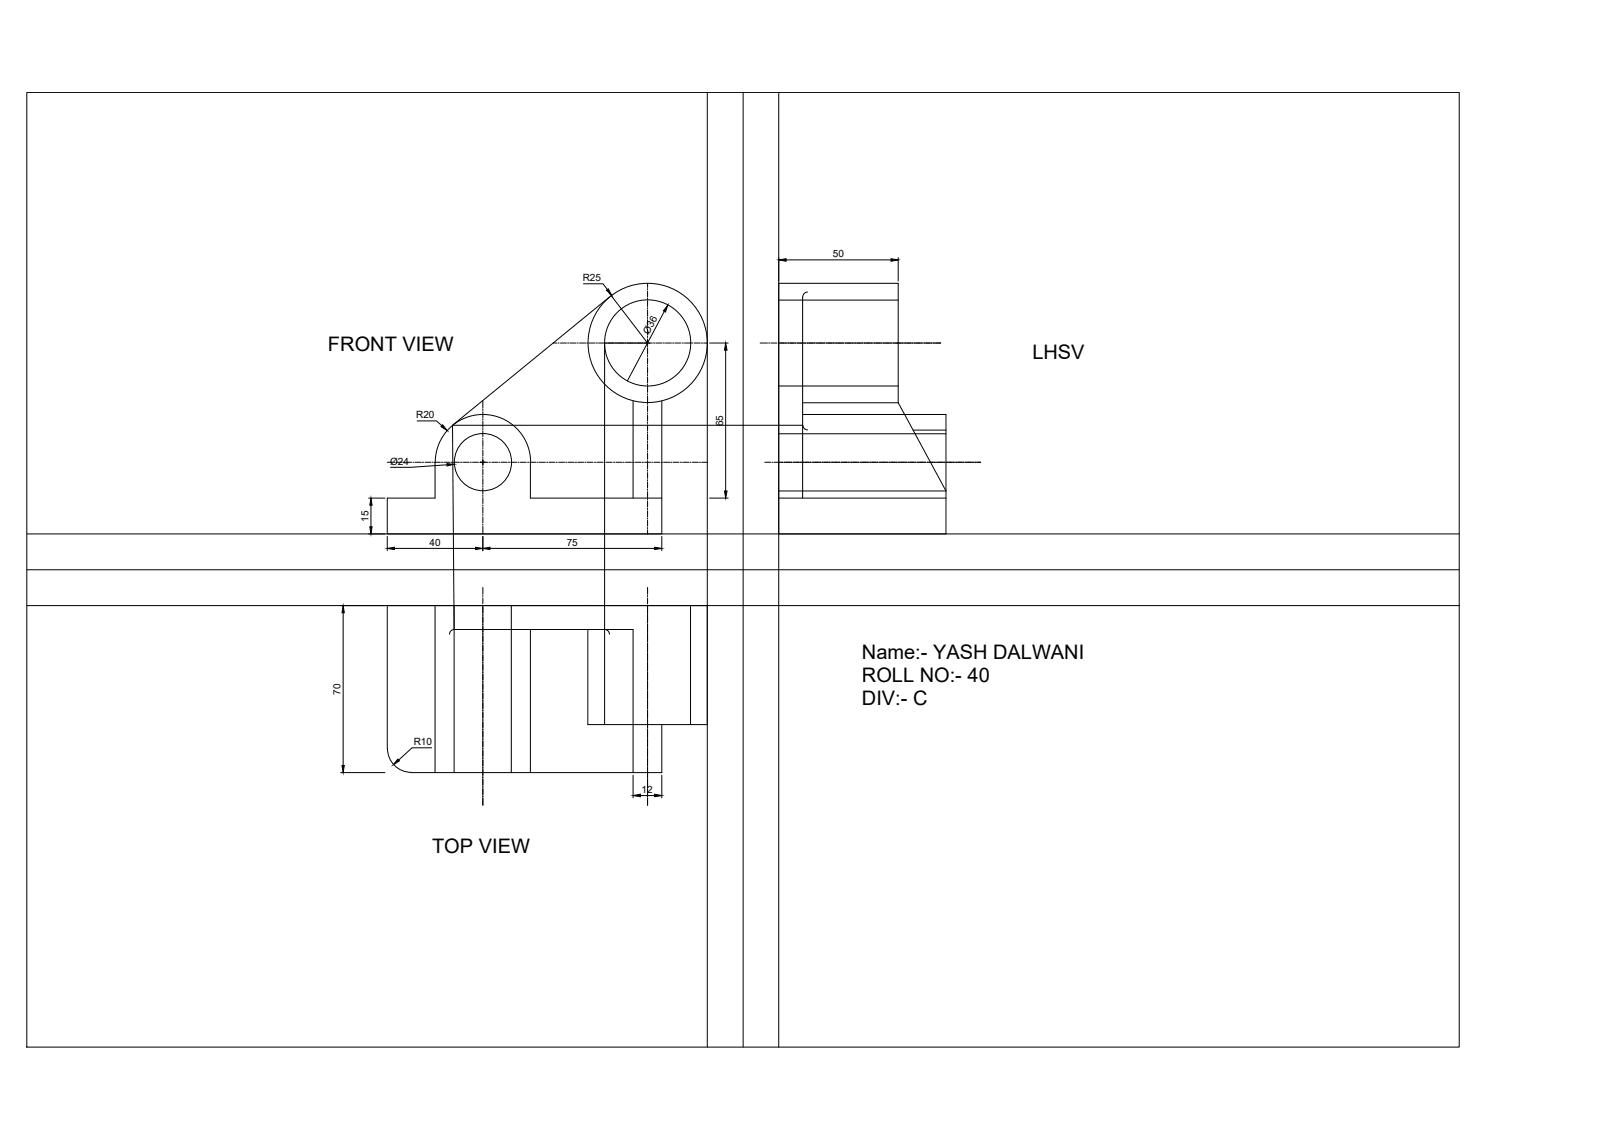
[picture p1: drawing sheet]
<svg xmlns="http://www.w3.org/2000/svg" width="297mm" height="210mm" viewBox="0 0 297 210" stroke-linecap="round" stroke-linejoin="round" font-family="sans-serif">
<!-- layer: 0 -->
<g fill="none" stroke="#000" stroke-width=".18">
<path d="M4.9 17h264v176h-264zM136.9 17v176M112.3 54.7l-28.9 23.7M147.9 54.7v23.7a.87 .87 0 0 0 .9 .8M148.8 53.8a.87 .87 0 0 0-.9 .9M116.7 73.9v17.9M121.9 73.9v24.5h-50.5v-6.6h8.8v-6.6M147.9 74.2h17.6M165.5 74.2v-22h-22v46.2h30.8v-22h-26.4M165.5 74.2l1.2 2.2M80.2 85.2a8.8 8.8 0 0 1 8.8-8.8 8.8 8.8 0 0 1 8.8 8.8l-.1 6.6h24.2M143.5 91.8h30.8"/>
<path d="M4.9 105h264M80.2 111.6v30.8M83.7 116h27.7M83.7 116a.87 .87 0 0 0-.9 .9M97.7 116v26.4M108.3 116v17.5h22v-21.9h-58.9v26.4M108.3 111.6h.1M111.4 116a.87 .87 0 0 1 .9 .9M71.4 138a4.4 4.4 0 0 0 4.4 4.3M116.7 133.5v8.9M121.9 133.5v8.9h-46.1"/>
<circle cx="119.3" cy="63.2" r="11"/>
<circle cx="119.3" cy="63.2" r="7.9"/>
<circle cx="89" cy="85.2" r="5.3"/>
</g>
<!-- layer: Construction -->
<path d="M130.3 17v176M143.5 17v176M111.4 63.2v48.4M147.9 78.4h-64.5l.3 37.6M168.3 79.3h6M4.9 98.4h264M4.9 111.6h264" fill="none" stroke="#000" stroke-width=".18"/>
<!-- layer: Centre Line -->
<g fill="none" stroke="#000" stroke-width=".18">
<path d="M119.3 52.2v.8M119.3 53.2v.2M119.3 53.7v1.1M119.3 55v.2M119.3 55.4v1.1M119.3 56.7v.3M119.3 57.2v1.1M119.3 58.5v.2M119.3 58.9v1.1M89 73.8v1.4M89 75.5v.2M89 75.9v1.1"/>
<path d="M89 77.2v.2M89 77.7v1.1M89 79v.2M89 79.4v1.1M101.9 63.2h.7M102.8 63.2h.2M103.3 63.2h1.1M104.6 63.2h.2M105 63.2h1.1M106.3 63.2h.2M106.8 63.2h1.1M108.1 63.2h.2"/>
<path d="M108.5 63.2h1.1M109.8 63.2h.3M110.3 63.2h1.1M111.6 63.2h.2M112 63.2h1.1M113.4 63.2h.2M113.8 63.2h1.1M115.1 63.2h.2M115.6 63.2h1.1M116.9 63.2h.2M117.3 63.2h1.1M118.6 63.2h.3"/>
<path d="M119.1 63.2h1.1M119.3 60.3v.2M119.3 60.7v1.1M119.3 62v.2M119.3 62.5v1.1M119.3 63.8v.2M119.3 64.2v1.1M119.3 65.5v.2M119.3 66v1.1M119.3 67.3v.2M119.3 67.7v1.1M119.3 69v.3"/>
<path d="M119.3 69.5v1.1M119.3 70.8v.2M119.3 71.2v1.1M119.3 72.6v.2M119.3 73v1.1M119.3 74.3v.2M119.3 74.8v1M119.3 76.1v.2M119.3 76.5v1.1M119.3 77.8v.2M119.3 78.3v1.1M119.3 79.6v.2"/>
<path d="M120.4 63.2h.2M120.8 63.2h1.1M122.2 63.2h.2M122.6 63.2h1.1M123.9 63.2h.2M124.4 63.2h1.1M125.7 63.2h.2M126.1 63.2h1.1M127.5 63.2h.2M127.9 63.2h1.1M129.2 63.2h.2M129.7 63.2h.6"/>
<path d="M140.1 63.2h1.3M141.6 63.2h.2M142.1 63.2h1.1M143.4 63.2h1.5M145.1 63.2h1.6M146.9 63.2h1.5M148.7 63.2h1.5M150.4 63.2h1.6M152.2 63.2h1.5M154 63.2h1.5M155.7 63.2h1.6M157.5 63.2h1.5"/>
<path d="M159.2 63.2h1.6M161 63.2h1.5M162.8 63.2h1.5M164.5 63.2h2M166.7 63.2h1.6M168.4 63.2h1.6M170.2 63.2h1.6M171.9 63.2h1.4M71.4 85.2h.9M72.5 85.2h.3M73 85.2h1.1M74.3 85.2h.2"/>
<path d="M74.7 85.2h1.1M76.1 85.2h.2M76.5 85.2h1.1M77.8 85.2h.2M78.3 85.2h1.1M79.6 85.2h.2M80 85.2h1.1M81.4 85.2h.2M81.8 85.2h1.1M83.1 85.2h.2M83.6 85.2h1.1M84.9 85.2h.2"/>
<path d="M85.3 85.2h1.1M86.6 85.2h.3M87.1 85.2h1.1M88.4 85.2h.2M88.8 85.2h1.1M89 80.7v.3M89 81.2v1.1M89 82.5v.2M89 82.9v1.1M89 84.3v.2M89 84.7v1.1M89 86v.2"/>
<path d="M89 86.5v1.1M89 87.8v.2M89 88.2v1.1M89 89.5v.3M89 90v1.1M89 91.3v.2M89 91.7v1.1M89 93.1v.2M89 93.5v1.1M89 94.8v.2M89 95.3v1.1M89 96.6v.2"/>
<path d="M89 97v1.4M90.2 85.2h.2M90.6 85.2h1.1M91.9 85.2h.2M92.4 85.2h1.1M93.7 85.2h.2M94.1 85.2h1.1M95.4 85.2h.3M95.9 85.2h1.1M97.2 85.2h.2M97.6 85.2h1.1M99 85.2h.2"/>
<path d="M99.4 85.2h1.1M100.7 85.2h.3M101.2 85.2h1.1M102.5 85.2h.2M102.9 85.2h1.1M104.3 85.2h.2M104.7 85.2h1.1M106 85.2h.2M106.5 85.2h1.1M107.8 85.2h.2M108.2 85.2h1.1M109.5 85.2h.3"/>
<path d="M110 85.2h1.1M111.3 85.2h.2M111.7 85.2h1.1M113.1 85.2h.2M113.5 85.2h1.1M114.8 85.2h.2M115.3 85.2h1.1M116.6 85.2h.2M117 85.2h1.1M118.3 85.2h.3M118.8 85.2h1.1M119.3 80v1.1"/>
<path d="M119.3 81.3v.3M119.3 81.8v1.1M119.3 83.1v.2M119.3 83.5v1.1M119.3 84.9v.2M119.3 85.3v1.1M119.3 86.6v.2M119.3 87.1v1.1M119.3 88.4v.2M119.3 88.8v1.1M119.3 90.1v.3M119.3 90.6v1.1"/>
<path d="M119.3 91.9v.2M119.3 92.3v1.1M119.3 93.7v.2M119.3 94.1v1.1M119.3 95.4v.2M119.3 95.9v1.1M119.3 97.2v.2M119.3 97.6v.8M120.1 85.2h.2M120.5 85.2h1.1M121.9 85.2h.2M122.3 85.2h1.1"/>
<path d="M123.6 85.2h.2M124 85.2h1.1M125.4 85.2h.2M125.8 85.2h1.1M127.1 85.2h.2M127.6 85.2h1.1M128.9 85.2h.2M129.3 85.2h1M140.9 85.2h1.1M142.2 85.2h.2M142.6 85.2h1.6M144.4 85.2h1.6"/>
<path d="M146.2 85.2h1.5M147.9 85.2h1.6M149.7 85.2h1.5M151.5 85.2h1.5M153.2 85.2h1.6M155 85.2h1.5M156.7 85.2h1.6M158.5 85.2h1.5M160.3 85.2h1.5M162 85.2h1.6M163.8 85.2h1.5M165.5 85.2h1.6"/>
<path d="M167.3 85.2h1.6M169.1 85.2h1.5M170.8 85.2h1.6M172.6 85.2h1.5M174.3 85.2h1.6M176.1 85.2h1.6M177.8 85.2h1.6M179.6 85.2h1.1M89 108.3v1.2M89 109.7v.3M89 110.2v1.1M89 111.5v1.5"/>
<path d="M89 113.2v.3M89 113.6v1.2M89 114.9v.3M89 115.4v1.2M89 116.7v.3M89 117.1v1.2M89 118.5v.3M89 118.9v1.2M119.3 108.3v1.2M119.3 109.7v.3M119.3 110.2v1.1M119.3 111.5v1.5"/>
<path d="M119.3 113.3v1.5M119.3 115v1.6M119.3 116.8v1.5M119.3 118.5v1.6M89 120.2v.3M89 120.7v1.1M89 122v.3M89 122.4v1.2M89 123.7v.4M89 124.2v1.2M89 125.5v.3M89 125.9v1.2"/>
<path d="M89 127.2v.4M89 127.7v1.2M89 129v.3M89 129.4v1.3M89 130.8v.3M89 131.2v1.2M89 132.5v.4M89 133v1.2M89 134.3v.3M89 134.7v1.2M89 136v.4M89 136.5v1.2"/>
<path d="M89 137.8v.3M89 138.2v1.3M89 139.5v.4M119.3 120.3v1.5M119.3 122.1v1.5M119.3 123.8v1.6M119.3 125.6v1.5M119.3 127.3v1.6M119.3 129.1v1.6M119.3 130.9v1.5M119.3 132.6v1.6M119.3 134.4v1.5"/>
<path d="M119.3 136.1v1.6M119.3 137.9v1.6M119.3 139.6v1.6M89 140v1.2M89 141.3v.4M89 141.7v1.3M89 143.1v.3M89 143.5v1.2M89 144.8v.4M89 145.3v1.2M89 146.6v.3M89 147v1.4"/>
<path d="M119.3 141.4v2M119.3 143.5v1.7M119.3 145.3v1.6M119.3 147v1.4"/>
</g>
<!-- layer: Hidden -->
<path d="M143.5 55.3h22M143.5 79.9h30.8M143.5 71.1h22M147.9 78.4v13.4M166.7 76.4l7.6 14.1h-30.8M83.7 111.6v30.8M94.2 111.6v30.8M111.4 111.6v21.9M111.4 116h5.3v17.5M127.2 111.6v21.9" fill="none" stroke="#000" stroke-width=".18"/>
<!-- layer: Dimension -->
<g fill="none" stroke="#000" stroke-width=".18">
<path d="M107.5 52.3h3.6l.8 1.1M112.2 53.9l7.1 9.3M122.4 57.4l-6.8 12.8M143.5 47.5v4.3M144.9 47.9h19.3M165.5 47.5v4.3M76.9 77.6h3.5l1 .9M111.4 63.2h8.3M119.3 62.8v.8M130.8 63.2h3.4M133.7 64.5v26M67.9 91.8h3"/>
<path d="M67.9 98.4h3M68.4 93.1v4M71.4 98.9v2.6M82.4 85.7l-6.7 .4h-3.7M88.5 85.2h.9M89 84.8v.9M89 98.9v2.6M121.9 98.9v2.6M130.8 91.8h3.4M62.8 111.6h8.1M63.2 112.9v28.2M72.7 101.1h14.9"/>
<path d="M90.3 101.1h30.3M79.5 137.8h-3.6l-2.4 2.3M62.8 142.4h8.1M116.7 142.8v4.2M118 146.6h2.6M121.9 142.8v4.2"/>
</g>
<g fill="#000" stroke="#000" stroke-width=".18">
<path d="M111.7 53.5l.4-.3 .6 1.2zM123 56.2l-.4 1.3-.4-.2zM143.5 47.9l1.4-.2v.4zM164.2 47.7l1.3 .2-1.3 .2zM81.6 78.3l.8 1-1.1-.7zM133.7 63.2l.3 1.3h-.5zM68.4 91.8l.2 1.3h-.5zM68.1 97.1h.5l-.2 1.3zM82.4 85.4l1.3 .2-1.3 .3zM133.5 90.5h.5l-.3 1.3zM63.2 111.6l.2 1.3h-.4zM71.4 101.1l1.3-.2v.4z"/>
<path d="M87.6 100.9l1.4 .2-1.4 .2zM89 101.1l1.3-.2v.4zM120.6 100.9l1.3 .2-1.3 .2zM73.3 139.9l.3 .3-1.1 .7zM63 141.1h.4l-.2 1.3zM116.7 146.6l1.3-.2v.4zM120.6 146.4l1.3 .2-1.3 .2z"/>
</g>
<g font-size="3.7">
<text x="60.4" y="64.6">FRONT VIEW</text>
<text x="190.2" y="66.1">LHSV</text>
<text x="158.8" y="121.5">Name:- YASH DALWANI</text>
<text x="158.8" y="125.7">ROLL NO:- 40</text>
<text x="158.8" y="129.9">DIV:- C</text>
<text x="79.6" y="157.1">TOP VIEW</text>
</g>
<g font-size="1.8">
<text x="153.5" y="47.4">50</text>
<text x="107.4" y="51.8">R25</text>
<text x="119.5" y="61.7" transform="rotate(-62 119.5 61.7)">Ø36</text>
<text x="76.7" y="77.1">R20</text>
<text x="133.3" y="78.5" transform="rotate(-90 133.3 78.5)">65</text>
<text x="71.9" y="85.6">Ø24</text>
<text x="67.9" y="96.2" transform="rotate(-90 67.9 96.2)">15</text>
<text x="79.1" y="100.6">40</text>
<text x="104.4" y="100.6">75</text>
<text x="62.8" y="128" transform="rotate(-90 62.8 128)">70</text>
<text x="76.2" y="137.3">R10</text>
<text x="118.2" y="146.1">12</text>
</g>
</svg>
